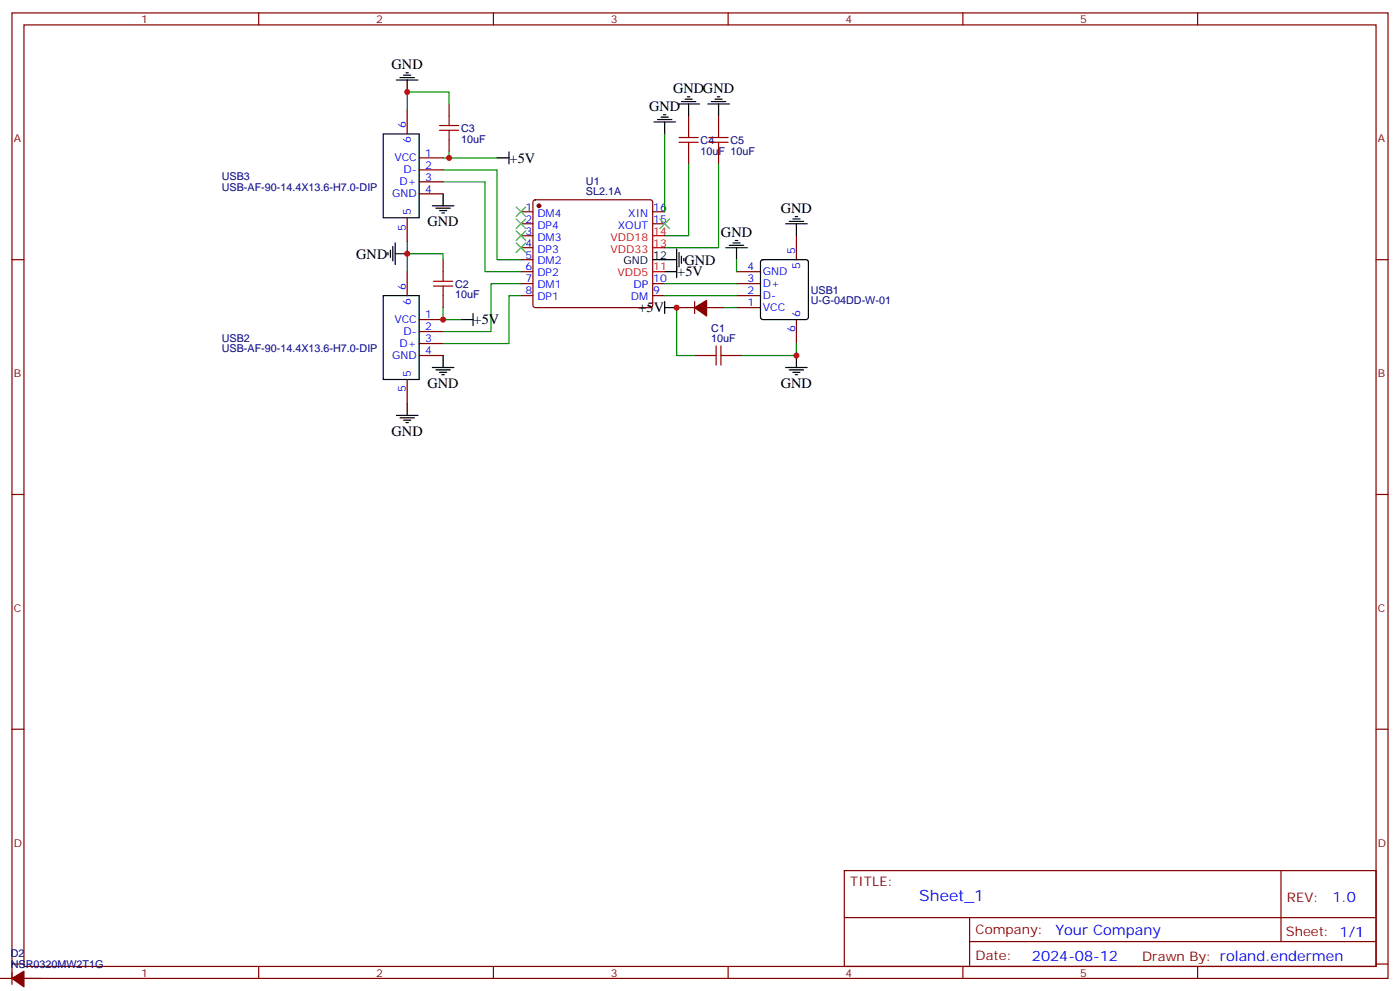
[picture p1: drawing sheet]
<svg xmlns="http://www.w3.org/2000/svg" width="412mm" height="292mm" viewBox="0 0 412 292" stroke-linecap="round" stroke-linejoin="round" font-family="sans-serif">
<g fill="none" stroke="#870000" stroke-width=".35">
<path d="M3.5 3.8h405.4v284.3h-405.4zM7.1 7.3h398.2v277.3h-398.2zM76.2 3.8v3.5M145.3 3.8v3.5M214.5 3.8v3.5M283.6 3.8v3.5M352.8 3.8v3.5M119.9 32.4v7M132.3 30.6v3.5M202.8 34.1v3.6M211.7 34.1v3.6M123.5 46.5h7"/>
<path d="M123.5 50h7M123.5 53.6h7M123.5 57.1h7M132.3 41.2v3.5M157.2 59l.5-.2h33.9l.5 .2 .2 .5v30.4l-.3 .5-.4 .2h-33.9l-.5-.2-.2-.5v-30.4zM202.8 44.7v3.6M211.7 44.7v3.6M3.5 76.5h3.6M119.9 64.1v7.1M130.5 76.5v3.5M153.5 76.5h3.5M153.5 62.4h3.5"/>
<path d="M153.5 65.9h3.5M153.5 69.4h3.5M153.5 73h3.5M192.3 62.4h3.5M192.3 65.9h3.5M234.6 69.4v7.1M405.3 76.5h3.6M119.9 80v7.1M123.5 94.1h7M123.5 97.6h7M130.5 87.1v3.5M153.5 80h3.5"/>
<path d="M153.5 83.5h3.5M153.5 87.1h3.5M192.3 83.5h3.5M192.3 87.1h3.5M199.3 90.6h5.3M204.6 88.8v3.6M208.1 90.6h5.3M217 80h7M217 83.5h7M217 87.1h7M217 90.6h7M234.6 94.1v7.1"/>
<path d="M119.9 111.8v7M123.5 101.2h7M123.5 104.7h7M204.6 104.7h3.5M215.2 104.7h3.5M3.5 145.6h3.6M405.3 145.6h3.6M3.5 214.8h3.6M405.3 214.8h3.6M248.7 256.4h156.6v28.2h-156.6zM377.3 256.4v20.9M248.7 270.2h156.5"/>
<path d="M285.6 277.3h119.6M285.6 270.2v14.2M-.1 288.1h3.6M3.5 283.9h3.6M3.5 286.4v3.5M7.1 288.1h5.2M76.2 284.6v3.5M145.3 284.6v3.5M214.5 284.6v3.5M283.6 284.6v3.5M352.8 284.6v3.5M405.3 283.9h3.6"/>
</g>
<g fill="none" stroke="#000" stroke-width=".35">
<path d="M112.9 39.4h10.6v24.7h-10.6zM116.8 23.6h6.3M117.8 22.9h4.3M118.9 22.2h2.1M119.6 21.4h.7M119.9 23.6v3.5M192.6 35.9h6.4M193.7 35.2h4.2M194.7 34.5h2.1M195.4 33.8h.7M195.8 35.9v3.5M199.7 30.6h6.3"/>
<path d="M200.7 29.9h4.3M201.8 29.2h2.1M202.5 28.5h.7M202.8 30.6v3.5M208.5 30.6h6.3M209.5 29.9h4.3M210.6 29.2h2.1M211.3 28.5h.7M211.7 30.6v3.5M130.5 57.1v3.5M146.4 46.5h3.5M149.9 44.7v3.6"/>
<path d="M114.3 74.4v.7M115 73.7v2.1M115.7 72.6v4.2M116.4 74.7h3.5M116.4 71.5v6.4M127.4 60.6h6.3M128.4 61.3h4.2M129.5 62h2.1M130.2 62.7h.7M192.3 76.5h7M199.3 73.3v8.5M200 74.4v4.2"/>
<path d="M200.7 75.4v2.1M201.4 76.1v.7M213.8 73h6.3M214.8 72.2h4.3M215.9 71.5h2.1M216.6 70.8h.7M217 73v3.5M224.2 76.7l.5-.2h12.7l.5 .2 .2 .5v16.2l-.2 .5-.5 .2h-12.7l-.5-.2-.2-.5v-16.2zM231.4 65.9h6.4M232.5 65.2h4.2M233.5 64.5h2.2M234.2 63.8h.7"/>
<path d="M234.6 65.9v3.5M112.9 87.1h10.6v24.7h-10.6zM135.8 94.1h3.5M139.3 92.4v3.5M195.8 80h3.5M195.8 90.6h3.5M195.8 88.8v3.6M119.9 118.8v3.5M127.4 108.2h6.3M128.4 108.9h4.2M129.5 109.6h2.1M130.2 110.3h.7"/>
<path d="M130.5 104.7v3.5M231.4 108.2h6.4M232.5 108.9h4.2M233.5 109.6h2.2M234.2 110.3h.7M234.6 104.7v3.5M116.8 122.3h6.3M117.8 123h4.3M118.9 123.8h2.1M119.6 124.5h.7"/>
</g>
<g fill="#870000" stroke="#870000" stroke-width=".35">
<path d="M204.6 90.6l3.5-2.1v4.6z"/>
<path d="M3.5 288.1l3.6-2.1v4.6z"/>
<circle cx="158.7" cy="60.6" r=".53"/>
</g>
<path d="M192.3 73h3.5M192.3 69.4h3.5M192.3 80h3.5" fill="none" stroke="#f00" stroke-width=".35"/>
<g fill="none" stroke="#008700" stroke-width=".35">
<path d="M132.3 30.6v-3.5h-12.4v5.3M195.8 39.4v23M130.5 50h15.9v26.5h7.1M130.5 53.6h12.4v26.4h10.6M130.5 46.5h15.9M132.3 44.7v1.8M202.8 48.3v21.1h-7M211.7 48.3v24.7h-15.9M119.9 74.7h10.6v1.8M119.9 71.2v8.8M217 76.5v3.5M130.5 90.6v3.5h5.3"/>
<path d="M153.5 83.5h-8.9v14.1h-14.1M153.5 87.1h-3.6v14.1h-19.4M195.8 83.5h21.2M195.8 87.1h21.2M199.3 90.6v14.1h5.3M213.4 90.6h3.6M234.6 101.2v3.5h-15.9"/>
</g>
<g fill="none" stroke="#a10000" stroke-width=".35">
<path d="M129.5 38.4h5.6M129.5 37h5.6M132.3 34.1v2.9M132.3 38.4v2.8M202.8 37.7v2.8M211.7 37.7v2.8M200 41.9h5.7M200 40.5h5.7M202.8 41.9v2.8M208.8 41.9h5.7M208.8 40.5h5.7M211.7 41.9v2.8"/>
<path d="M127.7 84.2h5.6M127.7 82.8h5.6M130.5 80v2.8M130.5 84.2v2.9M208.1 104.7h2.9M211 101.9v5.6M212.4 104.7h2.8M212.4 101.9v5.6"/>
</g>
<path d="M152 61l2.9 2.8M152 64.5l2.9 2.8M152 68l2.9 2.8M152 71.5l2.9 2.9M154.9 61l-2.9 2.8M154.9 64.5l-2.9 2.8M154.9 68l-2.9 2.8M154.9 71.5l-2.9 2.9M194.4 64.5l2.8 2.8M197.2 64.5l-2.8 2.8" fill="none" stroke="#3c3" stroke-width=".35"/>
<g fill="#c00">
<circle cx="119.9" cy="74.7" r=".88"/>
<circle cx="199.3" cy="90.6" r=".88"/>
<circle cx="234.6" cy="104.7" r=".88"/>
<circle cx="130.5" cy="94.1" r=".88"/>
<circle cx="132.3" cy="46.5" r=".88"/>
<circle cx="119.9" cy="27.1" r=".88"/>
</g>
<text font-size="4.6" fill="#00f" x="270.8" y="265.4">Sheet_1</text>
<g font-size="4.2">
<text x="115.4" y="20.3">GND</text>
<text x="198.3" y="27.4">GNDGND</text>
<text x="191.2" y="32.7">GND</text>
<text x="150.1" y="47.9">+5V</text>
<text x="230" y="62.7">GND</text>
<text x="125.9" y="66.6">GND</text>
<text x="212.4" y="69.7">GND</text>
<text x="105" y="76.1">GND</text>
<text x="201.6" y="77.9">GND</text>
<text x="199.5" y="81.4">+5V</text>
<text x="139.5" y="95.5">+5V</text>
<text x="188.1" y="92">+5V</text>
<text x="125.9" y="114.2">GND</text>
<text x="230" y="114.2">GND</text>
<text x="115.4" y="128.3">GND</text>
</g>
<g font-size="4.2" fill="#00f">
<text x="392.5" y="265.7">1.0</text>
<text x="310.9" y="275.2">Your Company</text>
<text x="304" y="283">2024-08-12</text>
</g>
<g font-size="3.9" fill="#800">
<text x="250.5" y="261">TITLE:</text>
<text x="379.1" y="265.7">REV:</text>
<text x="287.4" y="275.2">Company:</text>
<text x="378.7" y="275.8">Sheet: 1/1</text>
<text x="287.4" y="282.9">Date:</text>
<text x="336.4" y="282.9">Drawn By: roland.endermen</text>
</g>
<g font-size="3.2" fill="#800">
<text x="41.6" y="6.8">1</text>
<text x="110.8" y="6.8">2</text>
<text x="179.9" y="6.8">3</text>
<text x="249.1" y="6.8">4</text>
<text x="318.2" y="6.8">5</text>
<text x="4.1" y="41.9">A</text>
<text x="405.9" y="41.9">A</text>
<text x="4.1" y="111.1">B</text>
<text x="405.9" y="111.1">B</text>
<text x="4.1" y="180.2">C</text>
<text x="405.9" y="180.2">C</text>
<text x="4.1" y="249.3">D</text>
<text x="405.9" y="249.3">D</text>
<text x="41.6" y="287.6">1</text>
<text x="110.8" y="287.6">2</text>
<text x="179.9" y="287.6">3</text>
<text x="249.1" y="287.6">4</text>
<text x="318.2" y="287.6">5</text>
</g>
<g font-size="3.2" fill="#00f">
<text x="119.6" y="37.7" transform="rotate(-90 119.6 37.7)">6</text>
<text x="116.2" y="47.6">VCC</text>
<text x="121" y="42.2" transform="rotate(-90 121 42.2)">6</text>
<text x="125.2" y="46.1">1</text>
<text x="118.9" y="51.1">D-</text>
<text x="125.2" y="49.7">2</text>
<text x="125.2" y="53.2">3</text>
<text x="115.5" y="58.1">GND</text>
<text x="117.7" y="54.6">D+</text>
<text x="125.2" y="56.7">4</text>
<text x="121" y="63.4" transform="rotate(-90 121 63.4)">5</text>
<text x="154.8" y="62">1</text>
<text x="154.8" y="65.5">2</text>
<text x="158.3" y="63.8">DM4</text>
<text x="185.1" y="63.8">XIN</text>
<text x="192.4" y="65.5">15</text>
<text x="192.4" y="62">16</text>
<text x="119.6" y="67.9" transform="rotate(-90 119.6 67.9)">5</text>
<text x="154.8" y="69.1">3</text>
<text x="158.3" y="67.3">DP4</text>
<text x="158.3" y="70.8">DM3</text>
<text x="182" y="67.3">XOUT</text>
<text x="154.8" y="72.6">4</text>
<text x="154.8" y="76.1">5</text>
<text x="158.3" y="74.4">DP3</text>
<text x="158.3" y="77.9">DM2</text>
<text x="234.2" y="74.7" transform="rotate(-90 234.2 74.7)">5</text>
<text x="154.8" y="79.7">6</text>
<text x="154.8" y="83.2">7</text>
<text x="158.3" y="81.4">DP2</text>
<text x="192.4" y="83.2">10</text>
<text x="220.2" y="79.7">4</text>
<text x="220.2" y="83.2">3</text>
<text x="224.7" y="81.1">GND</text>
<text x="235.7" y="79.2" transform="rotate(-90 235.7 79.2)">5</text>
<text x="119.6" y="85.3" transform="rotate(-90 119.6 85.3)">6</text>
<text x="121" y="89.8" transform="rotate(-90 121 89.8)">6</text>
<text x="154.8" y="86.7">8</text>
<text x="158.3" y="84.9">DM1</text>
<text x="158.3" y="88.5">DP1</text>
<text x="185.8" y="88.5">DM</text>
<text x="186.6" y="84.9">DP</text>
<text x="192.4" y="86.7">9</text>
<text x="220.2" y="86.7">2</text>
<text x="224.7" y="84.6">D+</text>
<text x="224.7" y="88.1">D-</text>
<text x="116.2" y="95.2">VCC</text>
<text x="125.2" y="93.8">1</text>
<text x="220.2" y="90.2">1</text>
<text x="224.7" y="91.7">VCC</text>
<text x="235.7" y="93.4" transform="rotate(-90 235.7 93.4)">6</text>
<text x="118.9" y="98.7">D-</text>
<text x="125.2" y="97.3">2</text>
<text x="125.2" y="100.8">3</text>
<text x="234.2" y="97.9" transform="rotate(-90 234.2 97.9)">6</text>
<text x="115.5" y="105.8">GND</text>
<text x="117.7" y="102.2">D+</text>
<text x="125.2" y="104.4">4</text>
<text x="121" y="111.1" transform="rotate(-90 121 111.1)">5</text>
<text x="119.6" y="115.5" transform="rotate(-90 119.6 115.5)">5</text>
</g>
<g font-size="3.2" fill="#000080">
<text x="135.8" y="42">10uF</text>
<text x="135.8" y="38.8">C3</text>
<text x="206.4" y="45.5">10uF 10uF</text>
<text x="206.4" y="42.4">C4</text>
<text x="215.2" y="42.4">C5</text>
<text x="65.3" y="53">USB3</text>
<text x="65.3" y="56.1">USB-AF-90-14.4X13.6-H7.0-DIP</text>
<text x="172.6" y="57.5">SL2.1A</text>
<text x="172.6" y="54.4">U1</text>
<text x="134.1" y="87.8">10uF</text>
<text x="134.1" y="84.7">C2</text>
<text x="238.8" y="89.6">U-G-04DD-W-01</text>
<text x="238.8" y="86.5">USB1</text>
<text x="65.3" y="100.6">USB2</text>
<text x="209.5" y="100.8">10uF</text>
<text x="209.5" y="97.7">C1</text>
<text x="65.3" y="103.7">USB-AF-90-14.4X13.6-H7.0-DIP</text>
<text x="3.2" y="281.9">D2</text>
<text x="3.2" y="285">NSR0320MW2T1G</text>
</g>
<g font-size="3.2" fill="#f00">
<text x="179.9" y="70.8">VDD18</text>
<text x="192.4" y="69.1">14</text>
<text x="179.9" y="74.4">VDD33</text>
<text x="192.4" y="72.6">13</text>
<text x="181.9" y="81.4">VDD5</text>
<text x="192.4" y="79.7">11</text>
</g>
<g font-size="3.2">
<text x="183.7" y="77.9">GND</text>
<text x="192.4" y="76.1">12</text>
</g>
</svg>
